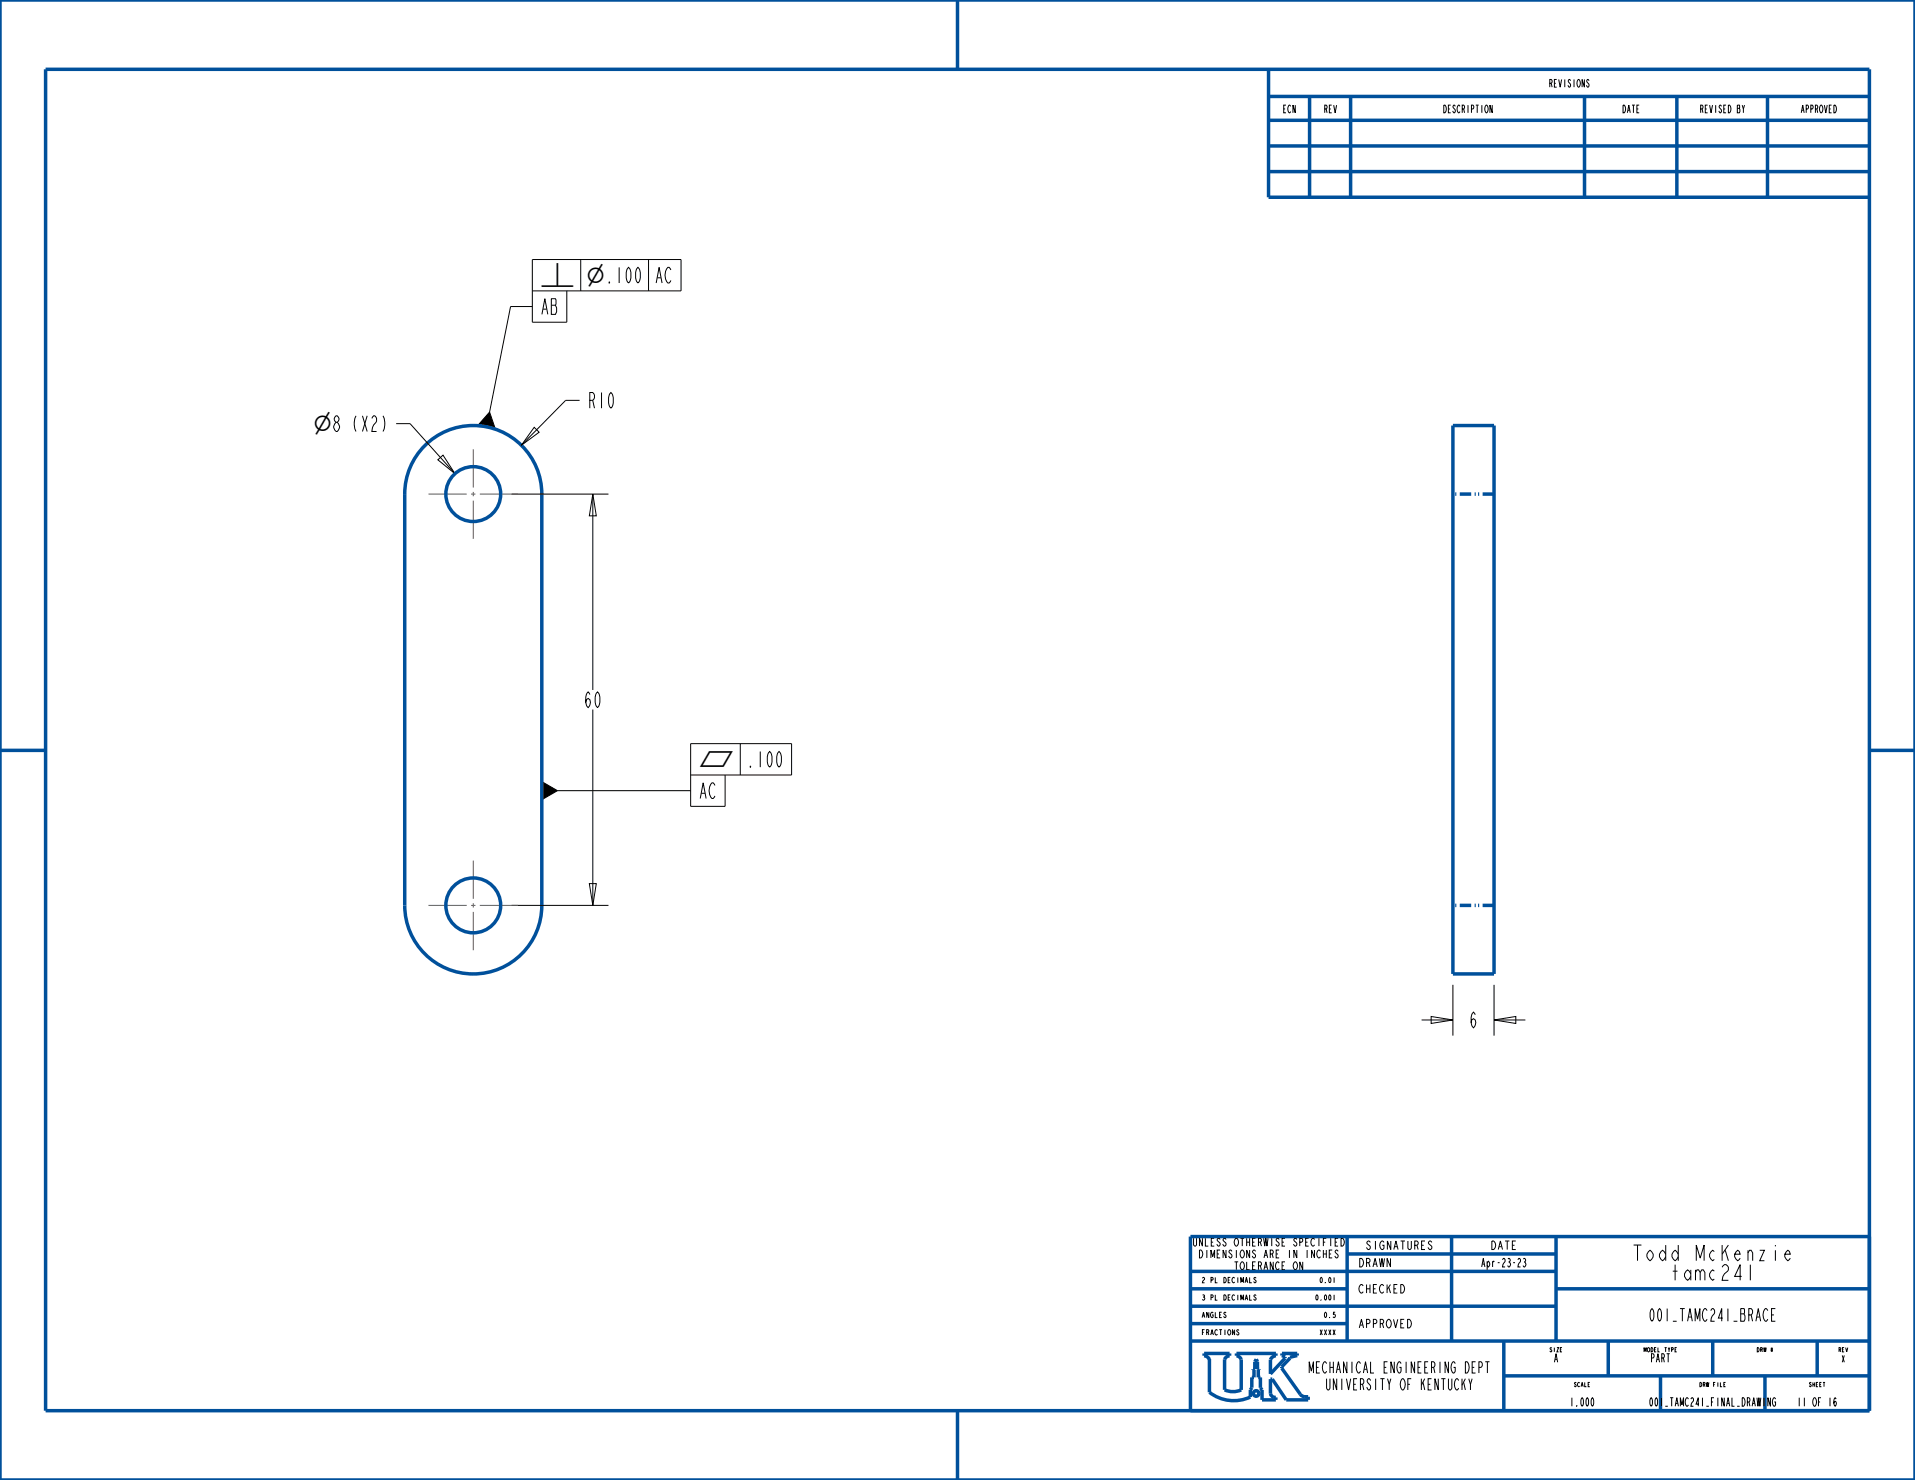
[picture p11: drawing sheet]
<svg xmlns="http://www.w3.org/2000/svg" width="279mm" height="216mm" viewBox="0 0 279 216" stroke-linecap="round" stroke-linejoin="round" font-family="sans-serif">
<g fill="none" stroke="#00509b" stroke-width=".51">
<path d="M0 0h279.4v215.9h-279.4zM6.7 10.1h266v195.7h-266zM139.7 0v10.1M185.1 10.1v18.7h87.6M185.1 17.5h87.6M185.1 14.1h87.6M191.1 14.1v14.7M197.1 14.1v14.7M231.2 14.1v14.7M244.7 14.1v14.7M257.9 14.1v14.7M185.1 25h87.6"/>
<path d="M185.1 21.3h87.6M61.6 65.4a10 10 0 0 1 11-2.7 10 10 0 0 1 6.5 9.4v60a10 10 0 0 1-10 10 10 10 0 0 1-10-10v-60a10 10 0 0 1 2.5-6.7zM212 62.1h6v80h-6zM0 109.5h6.7M272.7 109.5h6.7M173.7 195.6h99M173.7 193.1h22.8M173.7 190.5h53.3M173.7 188h22.8M173.7 185.5h53.3M176.5 198.3v4.8a5.8 5.8 0 0 0 5.9 .7v-1l.2-.4v-1.5h.4v-1.1h-.2v-.1h.3v-1l.2-.4 .2 .4v1h.2v.1h-.1v1.1h.3v1.6l.2 .3v1.4h2v-.3a.69 .69 0 0 1-.7-.6v-2.1h.2l2.1 3h3.2v-.4a1.07 1.07 0 0 1-1.2-.4l-2.7-3.8M176.5 198.3a.96 .96 0 0 0-.8-.5v-.4h3.7v.4l-.6 .2-.1 .3v4.4a2.92 2.92 0 0 0 2.4 .1v-4.5l-.4-.4-.3-.1v-.4h5.8v.4a.96 .96 0 0 0-.8 .5v2.1l2.1-2.3v-.2l-.5-.2v-.3h2.3v.3l-1.1 .3v.1l-1.2 1.3"/>
<path d="M196.5 182.9h30.5M196.5 180.4v15.2M211.8 180.4v15.2M219.4 195.6v10.2M227 188h45.7M227 180.4v15.2M234.6 195.6v5.1M249.9 195.6v5.1M265.1 195.6v5.1M272.7 180.4h-99v25.4M139.7 205.8v10.1M219.4 200.7h53.3"/>
<path d="M242.3 200.7v5.1M257.5 200.7v5.1"/>
<circle cx="183.3" cy="203.3" r=".4"/>
</g>
<g fill="none" stroke="#000" stroke-width=".15">
<path d="M84.7 37.9v4.5M94.6 37.9v4.5M77.7 44.7h-3.2l-3.1 15.4M77.7 42.4h21.7v-4.5h-21.7v9.1h5v-4.6M84.6 58.4h-2.1l-6.4 6.6M57.8 61.8h2l6.6 7.3M63.9 67.1l.7-.7 1.8 2.7zM71.4 60.1l.9 2.5-1.3-.3-1.3-.2zM74.6 72.1h14.2M77.9 62.3l.8 .8-2.6 1.9zM86.5 72.1l.5 3.2h-1zM86.5 72.1v28.5"/>
<path d="M79.1 114l2.2 1.3-2.2 1.4zM81.3 115.3h19.5M86.5 103.5v28.6M100.8 113.1h14.7v-4.6h-14.7v9.1h5v-4.5M108 108.5v4.6M74.6 132.1h14.2M86 128.9h1l-.5 3.2zM207.4 148.8h4.6M208.8 148.3l3.2 .5-3.2 .5zM212 143.7v7.4M218 148.8l3.2-.5v1zM218 148.8h4.6"/>
<path d="M218 143.7v7.4M178 180.8l-.1-.2-.3 .2 .4 .6v.3l-.3 .1-.2-.3M178.6 188.9a.39 .39 0 0 1 .3 .4 .39 .39 0 0 1-.3 .4zM178.6 186.3a.39 .39 0 0 1 .3 .4 .39 .39 0 0 1-.3 .4zM188.1 182.4v1.1M188.8 184.2l.1-.1a.63 .63 0 0 1 .4 .5 .63 .63 0 0 1-.4 .6l-.2-.3v-.3zM189.2 180.8l-.2-.2-.2 .2 .4 .6v.3l-.3 .1-.2-.3M190.1 184.1v1.1l-.5-1.1v1.1M191.8 182.4v1.1l-.4-1.1v1.1"/>
</g>
<path d="M71.4 60.1l.9 2.5-1.3-.3-1.3-.2zM79.1 114l2.2 1.3-2.2 1.4z" fill="#000"/>
<path d="M218 72.1h-6M218 132.1h-6" fill="none" stroke="#00509b" stroke-width=".51" stroke-dasharray="1.7 .5 .2 .3 .2 .5" stroke-linecap="butt"/>
<!-- layer: 02___PRT_ALL_AXES -->
<path d="M62.5 72.1h5.6M68.7 72.1h.7M69.1 65.5v5.6M69.1 71.8v.6M69.1 73v5.6M70 72.1h5.6M62.5 132.1h5.6M68.7 132.1h.7M69.1 125.5v5.6M69.1 131.8v.6M69.1 133v5.6M70 132.1h5.6" fill="none" stroke="#785055" stroke-width=".15"/>
<g fill="none" stroke="#00509b" stroke-width=".51">
<circle cx="69" cy="72.1" r="4"/>
<circle cx="69" cy="132.1" r="4"/>
</g>
<g font-size="3.1">
<text x="78.8" y="41.3">⏊</text>
<text x="85.6" y="41.3">⌀</text>
<text x="45.7" y="62.9">⌀8 (X2)</text>
<text x="45.7" y="62.9">⌀</text>
<text x="101.9" y="111.9">⏥</text>
</g>
<g font-size="3">
<text x="88.3" y="41.3">.100</text>
<text x="95.5" y="41.3">AC</text>
<text x="78.8" y="45.9">AB</text>
<text x="85.7" y="59.5">R10</text>
<text x="85.1" y="103.2">60</text>
<text x="108.9" y="111.9">.100</text>
<text x="101.9" y="116.5">AC</text>
<text x="214.3" y="149.9">6</text>
<text x="234.4" y="183.9">Todd</text>
<text x="246.3" y="183.9">McKenzie</text>
<text x="241.6" y="186.8">tamc241</text>
</g>
<text font-size="2.4" x="237.6" y="192.7">001_TAMC241_BRACE</text>
<text font-size="2.1" fill="#00509b" x="186.8" y="200.3">MECHANICAL ENGINEERING DEPT</text>
<text font-size="2.1" x="190" y="202.8">UNIVERSITY OF KENTUCKY</text>
<g font-size="1.6">
<text x="197.7" y="182.3">SIGNATURES</text>
<text x="198.1" y="184.8">DRAWN</text>
<text x="215" y="184.8">Apr-23-23</text>
<text x="216.8" y="182.3">DATE</text>
<text x="198.1" y="188.6">CHECKED</text>
<text x="198.1" y="193.7">APPROVED</text>
<text x="226.5" y="198.7">A</text>
<text x="240.3" y="198.7">PART</text>
<text x="228.4" y="205.1">1.000</text>
<text x="237.7" y="205.1">001_TAMC241_FINAL_DRAWING11 OF 16</text>
</g>
<g font-size="1.5">
<text x="186.8" y="16.5">ECN</text>
<text x="192.8" y="16.5">REV</text>
<text x="209.4" y="16.5">DESCRIPTION</text>
<text x="225" y="12.7">REVISIONS</text>
<text x="236.2" y="16.5">DATE</text>
<text x="247" y="16.5">REVISED BY</text>
<text x="261.9" y="16.5">APPROVED</text>
<text x="170.6" y="181.8">UNLESS</text>
<text x="171.7" y="183.5">DIMENSIONS</text>
<text x="178.4" y="181.8">OTHERWISE</text>
<text x="178.4" y="185.2">TOLERANCE</text>
<text x="184" y="183.5">ARE</text>
<text x="188.5" y="183.5">IN</text>
<text x="189.6" y="181.8">SPECIFIED</text>
<text x="191.8" y="183.5">INCHES</text>
</g>
<text font-size="1.3" x="268.5" y="198.7">X</text>
<g font-size="1">
<text x="175.3" y="189.7">3</text>
<text x="175.3" y="187.1">2</text>
<text x="176.9" y="189.7">PL</text>
<text x="176.9" y="187.1">PL</text>
<text x="179.3" y="189.7">DECIMALS</text>
<text x="179.3" y="187.1">DECIMALS</text>
<text x="190.9" y="189.7">0.001</text>
<text x="191.7" y="187.1">0.01</text>
<text x="175.3" y="194.7">FRACTIONS</text>
<text x="175.3" y="192.2">ANGLES</text>
<text x="191.7" y="194.7">XXXX</text>
<text x="192.5" y="192.2">0.5</text>
</g>
<g font-size=".8">
<text x="225.7" y="197.2">SIZE</text>
<text x="239" y="197.2">MODEL</text>
<text x="242.9" y="197.2">TYPE</text>
<text x="255.9" y="197.2">DRW</text>
<text x="258.5" y="197.2">#</text>
<text x="268" y="197.2">REV</text>
<text x="229.2" y="202.3">SCALE</text>
<text x="247.3" y="202.3">DRW</text>
<text x="249.9" y="202.3">FILE</text>
<text x="263.5" y="202.3">SHEET</text>
</g>
</svg>
